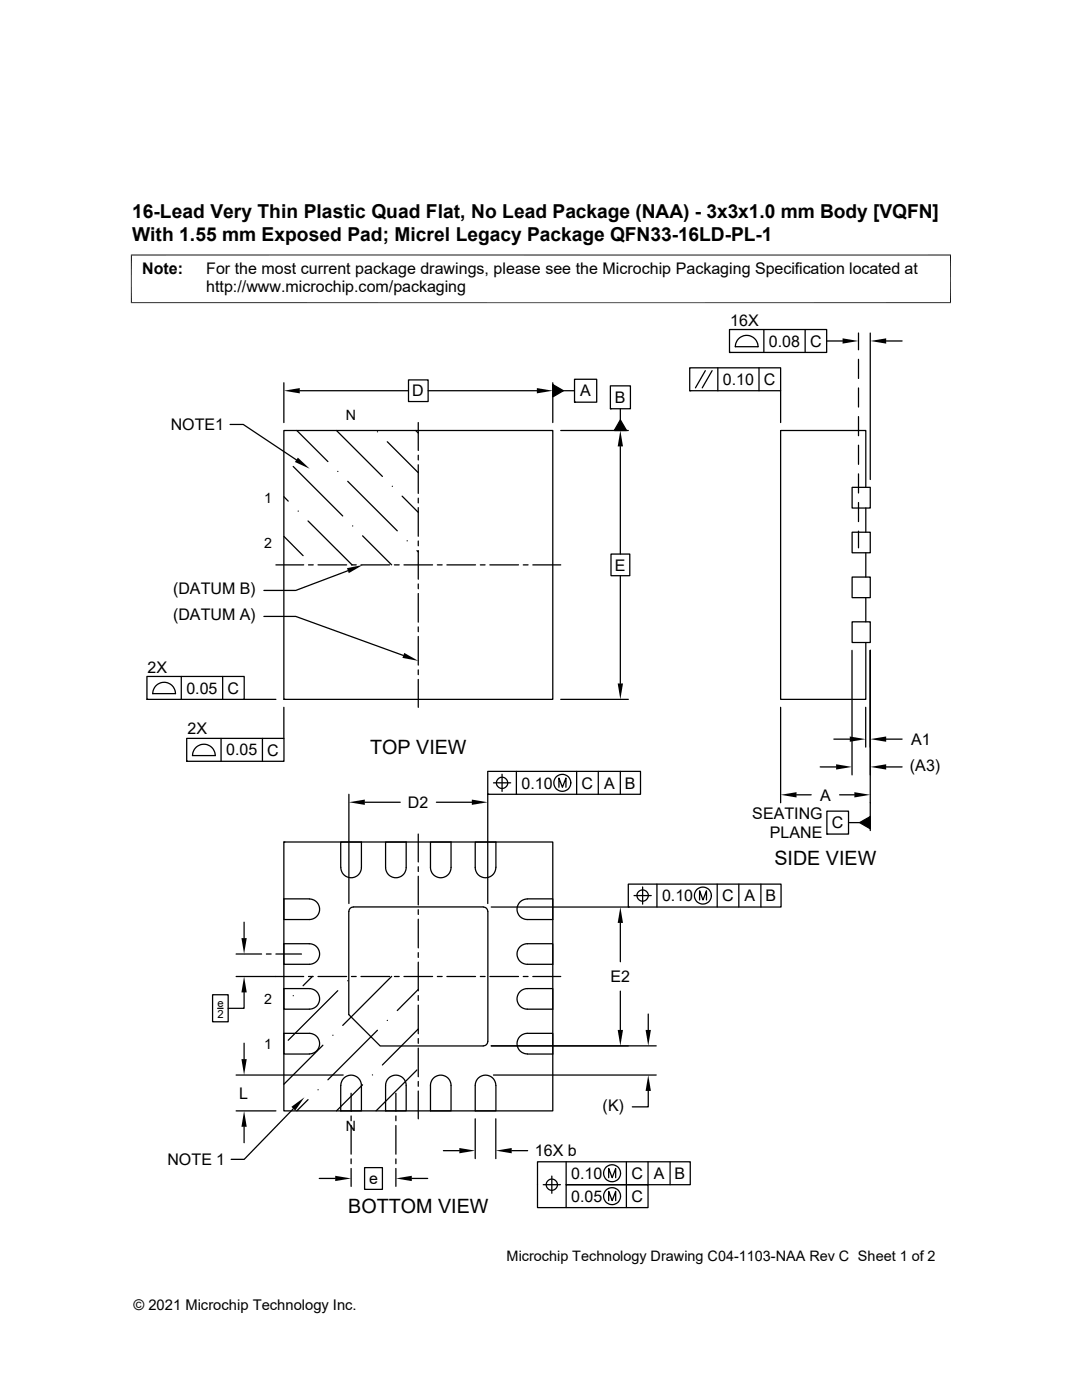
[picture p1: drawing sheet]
<svg xmlns="http://www.w3.org/2000/svg" width="216mm" height="279mm" viewBox="0 0 216 279" stroke-linecap="round" stroke-linejoin="round" font-family="sans-serif">
<g fill="none" stroke="#000" stroke-width=".25">
<path d="M56.6 76.4v7.9M59.8 78h21.7M81.5 75.8h3.9v4.3h-3.9zM85.4 78h21.7M110.3 76.8l2.1 1.2-2.1 1.2zM110.3 76.4v7.9M112.4 78h2.2M114.6 75.7h4.5v4.6h-4.5zM121.8 77h4v4.6h-4zM137.6 73.4h18.2v4.6h-18.2zM137.6 78h.1M140.7 74l-1.9 3.4"/>
<path d="M142.1 74l-2 3.4M143.2 73.4v4.6M145.6 65.8h19.4v4.5h-19.4zM145.6 70.3h.1M151.3 69.2a2.26 2.26 0 0 0-2.3-2.3 2.26 2.26 0 0 0-2.3 2.3h4.6M151.4 73.4v4.6M152.4 65.8v4.5M155.8 78v6.3M160.7 65.8v4.5M165 68.1h3.1M171.3 66.5v3.3M171.3 71.7v3.8"/>
<path d="M171.3 77.4v3.8M173.7 66.5v29.2M176.8 68.1h3.2M45.9 84.7h2.6l10.6 7.1M56.6 85.9h53.7v53.7h-53.7zM56.6 99.1l.9 .9M58.5 93.1l9.9 9.9M59.2 85.9l6.2 6.2M67.1 85.9l9.2 9.2M67.4 94.1h.1M69.4 96.1l9.9 9.8M75.3 86.2h.1"/>
<path d="M77.3 88.2l6.2 6.1M78.3 97h.1M80.2 99l3.3 3.3M83 85.9l.5 .5M83.5 84.3v5.6M83.5 90.8v1M83.5 92.8v5.7M83.5 99.4v1M111.9 85.9h13.5M114.6 80.3h.1M121.8 81.6h.1M123.8 83.8l1.2 2.1h-2.4z"/>
<path d="M123.8 81.6v2.2M123.8 89.1v21.5M170 97.3h3.7v4.1h-3.7zM171.3 83.1v3.9M171.3 88.9v3.8M171.3 94.6v3.8M172.8 97.3v-11.4h-17v53.7h17v-11.4M55.1 112.7h5.5M56.6 107l3.9 3.9M59.5 102h.1M61.5 104l8.8 8.7M61.6 112.7h.9"/>
<path d="M63.5 112.7h5.7M69.4 113.9l-10.4 3.9h-6.3M70.1 112.7h1M70.4 105h.1M72 112.7h5.7M72.3 106.9l5.8 5.8M78.7 112.7h1M80.6 112.7h5.7M81.2 107.9h.1M83.2 109.9l.3 .3M83.5 101.3v5.7M83.5 108v.9"/>
<path d="M83.5 109.9v5.7M83.5 116.5v1M83.5 118.4v5.8M87.3 112.7h.9M89.2 112.7h5.7M95.8 112.7h1M97.7 112.7h5.8M104.4 112.7h1M106.3 112.7h5.6M121.9 110.6h3.8v4.3h-3.8zM123.8 114.9v21.5M170 115.2h3.7v4.1h-3.7z"/>
<path d="M170 106.2h3.7v4.1h-3.7zM171.3 100.3v3.8M171.3 106v3.3M172.8 101.4v4.8M172.8 110.3v4.9M172.8 119.3v4.8M29.3 135h19.4v4.6h-19.4zM29.3 139.6h.1M31.3 136.7a2.27 2.27 0 0 1 2.4-.3 2.27 2.27 0 0 1 1.3 2h-4.5l.2-.9zM36.2 135v4.6M44.4 135v4.6M48.7 139.6h6.4"/>
<path d="M52.7 123h6.3l21.5 7.8M56.6 139.6h.1M83.5 125.1v1M83.5 127v5.7M83.5 133.7v.9M83.5 135.6v5.6M111.9 139.6h13.5M170 129.8v24.8M170 124.1h3.7v4.1h-3.7zM173.7 129.8v36M37.3 147.4h19.4v4.5h-19.4zM37.3 151.9h.1"/>
<path d="M39.2 149.1a2.27 2.27 0 0 1 2.4-.4 2.27 2.27 0 0 1 1.3 2.1h-4.5l.2-.9zM44.1 147.4v4.5M52.4 147.4v4.5M56.6 141.2v6.2M69.6 158.5v21.8M97.3 153.9h30.5v4.6h-30.5zM97.3 158.5h.1M97.3 158.5v21.8M98.5 156.2h3.4M99 156.2a1.14 1.14 0 0 0 1.6 1.2 1.14 1.14 0 0 0 .4-1.9 1.14 1.14 0 0 0-1.9 .3v.4M100.2 154.5v3.4M103 153.9v4.6"/>
<path d="M111.5 157.1v-1.8l.7 1.8 .7-1.8v1.8M115.1 153.9v4.6M119.4 153.9v4.6M123.8 153.9v4.6M155.8 141.2v19M158.9 158.6h3M163.7 153.1h3.1M166.4 147.5h3.2M167.5 158.6h3M172.7 141.2v7.9M176.8 147.5h3.2M176.8 153.1h3.2"/>
<path d="M56.6 168h53.7v53.7h-53.7zM56.6 168h.1M56.6 179.4h5.1a2.05 2.05 0 0 1 2.1 2.1 2.05 2.05 0 0 1-2.1 2h-5.1zM68 168h4.1v5.1a2.06 2.06 0 0 1-2 2.1 2.06 2.06 0 0 1-2.1-2.1zM72.8 160.1h7.1M76.9 168h4.1v5.1a2.05 2.05 0 0 1-2 2.1 2.05 2.05 0 0 1-2.1-2.1zM83.5 166.5v5.5M83.5 173v.9M83.5 174.9v5.7M85.9 168h4.1v5.1a2.05 2.05 0 0 1-2.1 2.1 2.05 2.05 0 0 1-2-2.1zM87.1 160.1h7M98.9 173.1a2.05 2.05 0 0 1-2 2.1 2.05 2.05 0 0 1-2.1-2.1v-5.1h4.2v5.1"/>
<path d="M125.4 176.4h30.5v4.6h-30.5zM126.5 178.7h3.4M128.2 177v3.4M131.1 176.4v4.6M139.6 179.6v-1.8l.7 1.8 .7-1.8v1.8M143.1 176.4v4.6M147.4 176.4v4.6M151.8 176.4v4.6M165 161.9h4.3v4.6h-4.3zM165 166.5h.1M169.3 164.2h2.2M171.5 164.2l2.2-1.2v2.4z"/>
<path d="M42.4 198.5h3.1v5.4h-3.1zM47.1 190.4h5.1M47.1 194.9h13.5M48.7 198.1v3.1h-3.2M48.7 184v3.2M53.1 190.4h1M55.1 190.4h5.1M56.6 188.3h5.1a2.05 2.05 0 0 1 2.1 2.1 2.05 2.05 0 0 1-2.1 2h-5.1zM56.6 197.3h5.1a2.05 2.05 0 0 1 2.1 2 2.05 2.05 0 0 1-2.1 2.1h-5.1zM58.5 198.7h.1M61.6 194.9h.9M62.3 194.9l-1.8 1.8"/>
<path d="M63.5 194.9h5.7M67.4 197.7l-9.9 9.9M69.4 195.7h.1M69.6 181.9v20.6l6.3 6.2h20.5M70.1 194.9h1M70.5 181h25.9M70.5 181a.87 .87 0 0 0-.9 .9M72 194.9h5.7M78.1 194.9l-9.7 9.7M78.7 194.9h1M80.6 194.9h5.7M83.5 197.5l-4.2 4.2"/>
<path d="M83.5 181.5v1M83.5 183.5v5.7M83.5 190.1v1M83.5 192v5.7M83.5 198.7v.9M87.3 194.9h.9M89.2 194.9h5.7M95.8 194.9h1M96.4 181a.9 .9 0 0 1 .9 .9v25.9a.87 .87 0 0 1-.9 .9M97.7 194.9h5.8M98 181h27.4M103.7 198l.4-.4 .8-.3h5.4v4.1h-5.1a2.06 2.06 0 0 1-1.8-1.2 2.06 2.06 0 0 1 .3-2.2z"/>
<path d="M103.7 189l.4-.3 .8-.3 5.4-.1v4.1h-5.1a2.06 2.06 0 0 1-1.8-1.2 2.06 2.06 0 0 1 .3-2.2zM103.7 180.1l.7-.5 .8-.2h5.1v4.1h-5.1a2.06 2.06 0 0 1-1.8-1.2 2.06 2.06 0 0 1 .3-2.2zM104.4 194.9h1M106.3 194.9h5.6M123.8 184.2v7.7M123.8 197.8v7.7M125.4 181h.1M43.4 201.2h1.1M47.1 214.5h21.4M48.7 208.2v3.2M61.5 219.5l-2.3 2.2M61.7 210.3a2.05 2.05 0 0 0 2.1-2 2.05 2.05 0 0 0-2.1-2.1h-5.1v4.2h5.1"/>
<path d="M63.5 217.5h.1M64.4 208.6l-7.8 7.8M66.4 206.6h.1M68.7 215.1a2.06 2.06 0 0 1 2.2-.3 2.06 2.06 0 0 1 1.2 1.8v5.1h-4.1v-5.4l.3-.8zM70.1 218.2v3.6M72.3 216.5l-5.2 5.2M74.3 214.5h.1M75.3 205.6l-9.9 9.9M77.3 203.6h.1M77.6 215.1a2.06 2.06 0 0 1 2.2-.3 2.06 2.06 0 0 1 1.2 1.8v5.1h-4.1l.1-5.4 .3-.8zM79 218.2v3.6M83.2 213.5l-8.2 8.2"/>
<path d="M83.5 205.4l-7.2 7.1M83.5 200.6v5.7M83.5 207.3v.9M83.5 209.2v5.7M83.5 215.8v1M83.5 217.7v5.6M86.6 215.1a2.06 2.06 0 0 1 2.2-.3 2.06 2.06 0 0 1 1.2 1.8v5.1h-4.1v-5.4l.3-.8zM98 208.7h32.9M98.5 214.5h32.4M99 216.6v5.1h-4.2v-5.1a2.05 2.05 0 0 1 2.1-2 2.05 2.05 0 0 1 2 2M105.2 210.3a2.05 2.05 0 0 1-2-2 2.05 2.05 0 0 1 2-2.1h5.1v4.2h-5.1M129.3 217.7v3.2h-3.1"/>
<path d="M129.3 202.4v3.1M47.1 221.7h8M48.7 224.9v3.1M58.5 221.3l-9.8 10.1h-2.6M63.7 235.2h3.2M70.1 222.7v1M70.1 224.6v5.7M70.1 231.3v.9M70.1 233.2v3.6M72.7 233h3.6v4.4h-3.6zM79 222.7v1M79 224.6v5.7"/>
<path d="M79 231.3v.9M79 233.2v3.6M82.2 235.2h3.1M88.5 229.6h3.2M94.8 223.3v7.9M98.9 223.3v7.9M102.1 229.6h3.2M108.4 236.4h3.4M110.1 234.7v3.4M113 231.9v4.5h16.3v4.6h-22v-9.1h30.4v4.5h-24.7v4.6M121.5 235v-1.8l.7 1.8 .7-1.8v1.8M121.5 239.6v-1.8l.7 1.8 .7-1.8v1.8"/>
<path d="M125 231.9v9.1M129.3 231.9v4.5M133.7 231.9v4.5"/>
<circle cx="112.2" cy="156.2" r="1.69"/>
<circle cx="128.2" cy="178.7" r="1.13"/>
<circle cx="140.3" cy="178.7" r="1.69"/>
<circle cx="110.1" cy="236.4" r="1.12"/>
<circle cx="122.1" cy="234.2" r="1.69"/>
<circle cx="122.1" cy="238.7" r="1.69"/>
</g>
<g fill="#000">
<path d="M56.6 78l3.2-.6v1.1zM107.1 77.4l3.2 .6-3.2 .5zM110.3 76.8l2.1 1.2-2.1 1.2zM168.1 67.5l3.2 .6-3.2 .5zM173.7 68.1l3.1-.6v1.1zM59.4 91.3l2.4 2.2-3-1.3zM123.8 85.9l.5 3.2h-1zM123.8 83.8l1.2 2.1h-2.4zM69.2 113.4l3.2-.6-2.8 1.6zM80.7 130.3l2.8 1.6-3.2-.6zM123.3 136.4h1l-.5 3.2zM69.6 160.1l3.2-.5v1z"/>
<path d="M94.1 159.6l3.2 .5-3.2 .5zM155.8 158.6l3.1-.5v1.1zM166.8 152.5l3.2 .6-3.2 .5zM169.6 147l3.1 .5-3.1 .5zM170.5 158.1l3.2 .5-3.2 .6zM173.7 147.5l3.1-.5v1zM173.7 153.1l3.1-.6v1.1zM171.5 164.2l2.2-1.2v2.4zM48.2 187.2h1l-.5 3.2zM48.7 194.9l.5 3.2h-1zM123.8 181l.5 3.2h-1zM48.2 211.4h1l-.5 3.1z"/>
<path d="M123.3 205.5h1l-.5 3.2zM128.8 205.5h1.1l-.6 3.2zM129.3 214.5l.6 3.2h-1.1zM48.7 221.7l.5 3.2h-1zM58.1 220.9l2.6-1.9-1.8 2.6zM66.9 234.7l3.2 .5-3.2 .5zM79 235.2l3.2-.5v1zM91.7 229.1l3.1 .5-3.1 .6zM98.9 229.6l3.2-.5v1.1z"/>
</g>
<path d="M26.1 50.9h163.7M26.2 50.8v9.7M189.7 50.8v9.7M26.1 60.4h163.7" fill="none" stroke="#000" stroke-width=".2"/>
<g font-size="3.9">
<text x="73.9" y="150.5">TOP VIEW</text>
<text x="154.5" y="172.7">SIDE VIEW</text>
<text x="69.5" y="242.2">BOTTOM VIEW</text>
</g>
<g font-size="3.8">
<text x="26.4" y="43.5">16-Lead Very Thin Plastic Quad Flat, No Lead Package (NAA) - 3x3x1.0 mm Body [VQFN]</text>
<text x="26.4" y="48.1">With 1.55 mm Exposed Pad; Micrel Legacy Package QFN33-16LD-PL-1</text>
</g>
<g font-size="3.2">
<text x="28.4" y="54.7">Note:</text>
<text x="41.1" y="58.3">http://www.microchip.com/packaging</text>
<text x="41.1" y="54.7">For the most current package drawings, please see the Microchip Packaging Specification located at</text>
<text x="145.7" y="65">16X</text>
<text x="153.4" y="69.2">0.08</text>
<text x="161.6" y="69.2">C</text>
<text x="144.3" y="76.8">0.10</text>
<text x="152.4" y="76.8">C</text>
<text x="82.3" y="79.1">D</text>
<text x="115.8" y="79.1">A</text>
<text x="122.7" y="80.4">B</text>
<text x="34.1" y="85.8">NOTE1</text>
<text x="122.7" y="113.9">E</text>
<text x="34.5" y="118.6">(DATUM B)</text>
<text x="34.5" y="123.8">(DATUM A)</text>
<text x="29.5" y="134.2">2X</text>
<text x="37.2" y="138.4">0.05</text>
<text x="45.4" y="138.4">C</text>
<text x="37.4" y="146.6">2X</text>
<text x="181.8" y="148.7">A1</text>
<text x="45.1" y="150.8">0.05</text>
<text x="53.3" y="150.8">C</text>
<text x="181.6" y="153.9">(A3)</text>
<text x="81.4" y="161.2">D2</text>
<text x="104.1" y="157.4">0.10</text>
<text x="116.1" y="157.4">C</text>
<text x="120.5" y="157.4">A</text>
<text x="124.7" y="157.4">B</text>
<text x="163.6" y="159.8">A</text>
<text x="150.1" y="163.5">SEATING</text>
<text x="153.6" y="167.3">PLANE</text>
<text x="166" y="165.3">C</text>
<text x="132.1" y="179.9">0.10</text>
<text x="144.1" y="179.9">C</text>
<text x="148.6" y="179.9">A</text>
<text x="152.7" y="179.9">B</text>
<text x="121.8" y="196">E2</text>
<text x="47.8" y="219.3">L</text>
<text x="120.2" y="221.7">(K)</text>
<text x="33.4" y="232.5">NOTE 1</text>
<text x="106.7" y="230.8">16X b</text>
<text x="73.6" y="236.3">e</text>
<text x="114" y="235.3">0.10</text>
<text x="114" y="239.9">0.05</text>
<text x="126" y="235.3">C</text>
<text x="126" y="239.9">C</text>
<text x="130.5" y="235.3">A</text>
<text x="134.6" y="235.3">B</text>
</g>
<g font-size="2.9">
<text x="101.1" y="251.7">Microchip Technology Drawing C04-1103-NAA Rev C Sheet 1 of 2</text>
<text x="26.6" y="261.3">© 2021 Microchip Technology Inc.</text>
</g>
<g font-size="2.8">
<text x="69" y="83.8">N</text>
<text x="52.7" y="100.4">1</text>
<text x="52.7" y="109.3">2</text>
<text x="52.7" y="200.4">2</text>
<text x="52.7" y="209.3">1</text>
<text x="69" y="225.8">N</text>
</g>
<g font-size="2.2">
<text x="43.4" y="201">e</text>
<text x="43.4" y="203.1">2</text>
</g>
</svg>
